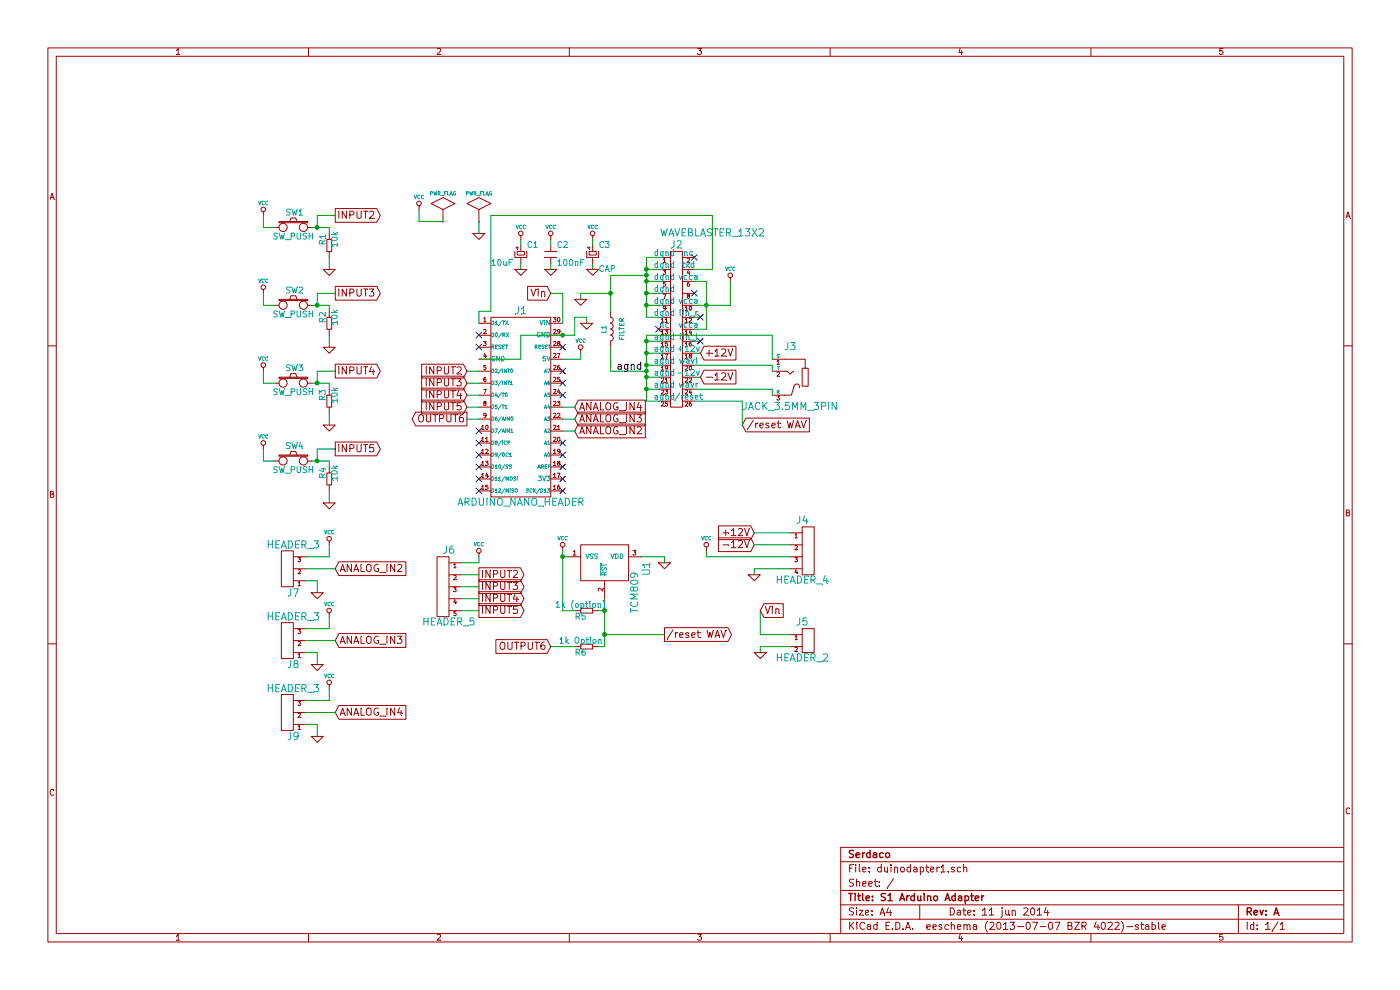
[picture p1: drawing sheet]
EESchema Schematic File Version 2
LIBS:power
LIBS:w_analog
LIBS:w_connectors
LIBS:w_device
LIBS:w_logic
LIBS:w_memory
LIBS:w_microcontrollers
LIBS:w_opto
LIBS:w_relay
LIBS:w_rtx
LIBS:w_transistor
LIBS:w_vacuum
LIBS:waveblasterheader_13x2
LIBS:tcm809
LIBS:duinodapter1-cache
EELAYER 27 0
EELAYER END
$Descr A4 11693 8268
encoding utf-8
Sheet 1 1
Title "S1 Arduino Adapter "
Date "11 jun 2014"
Rev "A"
Comp "Serdaco"
Comment1 ""
Comment2 ""
Comment3 ""
Comment4 ""
$EndDescr
$Comp
L WAVEBLASTER_13X2 J2
U 1 1
P 5650 2750
F 0 "J2" H 5650 3450 60  0000 C CNN
F 1 "WAVEBLASTER_13X2" H 5950 3550 60  0000 C CNN
F 2 "~" H 5650 2750 60  0000 C CNN
F 3 "~" H 5650 2750 60  0000 C CNN
	1    5650 2750
	1    0    0    -1  
$EndComp
Wire Wire Line
	5400 2550 5500 2550
Wire Wire Line
	5400 2150 5500 2150
Wire Wire Line
	5500 2250 5400 2250
Connection ~ 5400 2250
Wire Wire Line
	5400 2350 5500 2350
Connection ~ 5400 2350
Wire Wire Line
	5400 2450 5500 2450
Connection ~ 5400 2450
Wire Wire Line
	5400 2650 5500 2650
Connection ~ 5400 2550
Wire Wire Line
	5500 2850 5400 2850
Wire Wire Line
	5400 2800 5400 3350
Wire Wire Line
	5400 3350 5500 3350
Wire Wire Line
	5500 3250 5400 3250
Connection ~ 5400 3250
Wire Wire Line
	5500 3150 5400 3150
Connection ~ 5400 3150
Wire Wire Line
	5500 3050 5400 3050
Connection ~ 5400 3050
Wire Wire Line
	5500 2950 5400 2950
Connection ~ 5400 2950
Wire Wire Line
	5800 2550 6100 2550
Wire Wire Line
	5900 2350 5900 2750
Wire Wire Line
	5900 2350 5800 2350
Wire Wire Line
	5900 2750 5800 2750
Connection ~ 5900 2550
$Comp
L JACK_3.5MM_3PIN J3
U 1 1
P 6600 3150
F 0 "J3" H 6600 3400 60  0000 C CNN
F 1 "JACK_3.5MM_3PIN" H 6600 2900 60  0000 C CNN
F 2 "~" H 6600 3150 60  0000 C CNN
F 3 "~" H 6600 3150 60  0000 C CNN
	1    6600 3150
	1    0    0    -1  
$EndComp
Wire Wire Line
	5800 3050 6450 3050
Wire Wire Line
	6450 3050 6450 3100
Wire Wire Line
	5800 3250 6450 3250
Wire Wire Line
	6450 3250 6450 3300
$Comp
L VCC #PWR01
U 1 1
P 6100 2350
F 0 "#PWR01" H 6100 2450 30  0001 C CNN
F 1 "VCC" H 6100 2450 30  0000 C CNN
F 2 "" H 6100 2350 60  0000 C CNN
F 3 "" H 6100 2350 60  0000 C CNN
	1    6100 2350
	1    0    0    -1  
$EndComp
$Comp
L INDUCTOR L1
U 1 1
P 5100 2750
F 0 "L1" V 5050 2750 40  0000 C CNN
F 1 "FILTER" V 5200 2750 40  0000 C CNN
F 2 "~" H 5100 2750 60  0000 C CNN
F 3 "~" H 5100 2750 60  0000 C CNN
	1    5100 2750
	1    0    0    -1  
$EndComp
Wire Wire Line
	5400 2300 5100 2300
Wire Wire Line
	5100 2300 5100 2600
Connection ~ 5400 2300
Connection ~ 5400 3100
Wire Wire Line
	5800 2650 5850 2650
NoConn ~ 5850 2650
Wire Wire Line
	5800 2850 5850 2850
NoConn ~ 5850 2850
Wire Wire Line
	5850 2950 5800 2950
Wire Wire Line
	5850 3150 5800 3150
$Comp
L C C2
U 1 1
P 4600 2100
F 0 "C2" H 4650 2150 50  0000 L CNN
F 1 "100nF" H 4650 2000 50  0000 L CNN
F 2 "~" H 4600 2100 60  0000 C CNN
F 3 "~" H 4600 2100 60  0000 C CNN
	1    4600 2100
	1    0    0    -1  
$EndComp
$Comp
L CAP C1
U 1 1
P 4350 2150
F 0 "C1" H 4400 2250 50  0000 L CNN
F 1 "10uF" H 4100 2100 50  0000 L CNN
F 2 "~" H 4350 2150 60  0000 C CNN
F 3 "~" H 4350 2150 60  0000 C CNN
	1    4350 2150
	1    0    0    -1  
$EndComp
Wire Wire Line
	4600 2050 4600 2000
Wire Wire Line
	4350 2000 4350 2050
$Comp
L GND #PWR02
U 1 1
P 4350 2250
F 0 "#PWR02" H 4350 2250 30  0001 C CNN
F 1 "GND" H 4350 2180 30  0001 C CNN
F 2 "" H 4350 2250 60  0000 C CNN
F 3 "" H 4350 2250 60  0000 C CNN
	1    4350 2250
	1    0    0    -1  
$EndComp
$Comp
L GND #PWR03
U 1 1
P 4600 2250
F 0 "#PWR03" H 4600 2250 30  0001 C CNN
F 1 "GND" H 4600 2180 30  0001 C CNN
F 2 "" H 4600 2250 60  0000 C CNN
F 3 "" H 4600 2250 60  0000 C CNN
	1    4600 2250
	1    0    0    -1  
$EndComp
Wire Wire Line
	4600 2200 4600 2250
Wire Wire Line
	4350 2200 4350 2250
Wire Wire Line
	5100 2900 5100 3100
Wire Wire Line
	5100 3100 5400 3100
Wire Wire Line
	6100 2550 6100 2350
$Comp
L VCC #PWR04
U 1 1
P 4350 2000
F 0 "#PWR04" H 4350 2100 30  0001 C CNN
F 1 "VCC" H 4350 2100 30  0000 C CNN
F 2 "" H 4350 2000 60  0000 C CNN
F 3 "" H 4350 2000 60  0000 C CNN
	1    4350 2000
	1    0    0    -1  
$EndComp
$Comp
L VCC #PWR05
U 1 1
P 4600 2000
F 0 "#PWR05" H 4600 2100 30  0001 C CNN
F 1 "VCC" H 4600 2100 30  0000 C CNN
F 2 "" H 4600 2000 60  0000 C CNN
F 3 "" H 4600 2000 60  0000 C CNN
	1    4600 2000
	1    0    0    -1  
$EndComp
Wire Wire Line
	5800 3350 6200 3350
NoConn ~ 5800 2450
NoConn ~ 5800 2150
NoConn ~ 5500 2750
$Comp
L VCC #PWR06
U 1 1
P 3500 1750
F 0 "#PWR06" H 3500 1850 30  0001 C CNN
F 1 "VCC" H 3500 1850 30  0000 C CNN
F 2 "" H 3500 1750 60  0000 C CNN
F 3 "" H 3500 1750 60  0000 C CNN
	1    3500 1750
	1    0    0    -1  
$EndComp
$Comp
L PWR_FLAG #FLG07
U 1 1
P 3700 1850
F 0 "#FLG07" H 3700 2120 30  0001 C CNN
F 1 "PWR_FLAG" H 3700 2080 30  0000 C CNN
F 2 "" H 3700 1850 60  0000 C CNN
F 3 "" H 3700 1850 60  0000 C CNN
	1    3700 1850
	1    0    0    -1  
$EndComp
Wire Wire Line
	3500 1750 3500 1850
Wire Wire Line
	3500 1850 3700 1850
$Comp
L GND #PWR08
U 1 1
P 4000 1950
F 0 "#PWR08" H 4000 1950 30  0001 C CNN
F 1 "GND" H 4000 1880 30  0001 C CNN
F 2 "" H 4000 1950 60  0000 C CNN
F 3 "" H 4000 1950 60  0000 C CNN
	1    4000 1950
	1    0    0    -1  
$EndComp
$Comp
L PWR_FLAG #FLG09
U 1 1
P 4000 1850
F 0 "#FLG09" H 4000 2120 30  0001 C CNN
F 1 "PWR_FLAG" H 4000 2080 30  0000 C CNN
F 2 "" H 4000 1850 60  0000 C CNN
F 3 "" H 4000 1850 60  0000 C CNN
	1    4000 1850
	1    0    0    -1  
$EndComp
Wire Wire Line
	4000 1850 4000 1950
$Comp
L ARDUINO_NANO_HEADER J1
U 1 1
P 4350 3400
F 0 "J1" H 4350 4200 60  0000 C CNN
F 1 "ARDUINO_NANO_HEADER" H 4350 2600 60  0000 C CNN
F 2 "~" H 4350 3400 60  0000 C CNN
F 3 "~" H 4350 3400 60  0000 C CNN
	1    4350 3400
	1    0    0    -1  
$EndComp
Wire Wire Line
	5800 2250 5950 2250
Wire Wire Line
	5950 2250 5950 1800
Wire Wire Line
	5950 1800 4100 1800
Wire Wire Line
	4100 1800 4100 2600
Wire Wire Line
	4100 2600 4000 2600
Wire Wire Line
	4000 2600 4000 2700
Wire Wire Line
	4700 3000 4850 3000
Wire Wire Line
	4850 3000 4850 2950
$Comp
L VCC #PWR010
U 1 1
P 4850 2950
F 0 "#PWR010" H 4850 3050 30  0001 C CNN
F 1 "VCC" H 4850 3050 30  0000 C CNN
F 2 "" H 4850 2950 60  0000 C CNN
F 3 "" H 4850 2950 60  0000 C CNN
	1    4850 2950
	1    0    0    -1  
$EndComp
Wire Wire Line
	4350 2800 4800 2800
Wire Wire Line
	4800 2800 4800 2650
Wire Wire Line
	4800 2650 4900 2650
Wire Wire Line
	4900 2650 4900 2700
$Comp
L GND #PWR011
U 1 1
P 4900 2700
F 0 "#PWR011" H 4900 2700 30  0001 C CNN
F 1 "GND" H 4900 2630 30  0001 C CNN
F 2 "" H 4900 2700 60  0000 C CNN
F 3 "" H 4900 2700 60  0000 C CNN
	1    4900 2700
	1    0    0    -1  
$EndComp
Wire Wire Line
	4000 3000 4350 3000
Wire Wire Line
	4350 3000 4350 2800
Connection ~ 4700 2800
NoConn ~ 4700 2900
NoConn ~ 4700 3100
NoConn ~ 4700 3200
NoConn ~ 4700 3300
NoConn ~ 4700 3700
NoConn ~ 4700 3800
NoConn ~ 4700 4000
NoConn ~ 4700 4100
NoConn ~ 4000 4100
NoConn ~ 4000 4000
NoConn ~ 4000 3900
NoConn ~ 4000 3800
NoConn ~ 4000 3700
NoConn ~ 4000 3600
NoConn ~ 4000 2900
NoConn ~ 4000 2800
Wire Wire Line
	5100 2450 4850 2450
Wire Wire Line
	4850 2450 4850 2500
Connection ~ 5100 2450
$Comp
L GND #PWR012
U 1 1
P 4850 2500
F 0 "#PWR012" H 4850 2500 30  0001 C CNN
F 1 "GND" H 4850 2430 30  0001 C CNN
F 2 "" H 4850 2500 60  0000 C CNN
F 3 "" H 4850 2500 60  0000 C CNN
	1    4850 2500
	1    0    0    -1  
$EndComp
Text Label 5150 3100 0    60   ~ 0
agnd
Wire Wire Line
	5400 2150 5400 2650
Wire Wire Line
	5400 2800 6450 2800
Wire Wire Line
	6450 2800 6450 3000
Connection ~ 5400 2850
$Comp
L HEADER_4 J4
U 1 1
P 6700 4600
F 0 "J4" H 6700 4850 60  0000 C CNN
F 1 "HEADER_4" H 6700 4350 60  0000 C CNN
F 2 "~" H 6700 4600 60  0000 C CNN
F 3 "~" H 6700 4600 60  0000 C CNN
	1    6700 4600
	1    0    0    -1  
$EndComp
$Comp
L GND #PWR013
U 1 1
P 6300 4800
F 0 "#PWR013" H 6300 4800 30  0001 C CNN
F 1 "GND" H 6300 4730 30  0001 C CNN
F 2 "" H 6300 4800 60  0000 C CNN
F 3 "" H 6300 4800 60  0000 C CNN
	1    6300 4800
	1    0    0    -1  
$EndComp
$Comp
L VCC #PWR014
U 1 1
P 5900 4600
F 0 "#PWR014" H 5900 4700 30  0001 C CNN
F 1 "VCC" H 5900 4700 30  0000 C CNN
F 2 "" H 5900 4600 60  0000 C CNN
F 3 "" H 5900 4600 60  0000 C CNN
	1    5900 4600
	1    0    0    -1  
$EndComp
Text GLabel 5850 3150 2    60   Input ~ 0
-12V
Text GLabel 5850 2950 2    60   Input ~ 0
+12V
Text GLabel 6300 4550 0    60   Input ~ 0
-12V
Text GLabel 6300 4450 0    60   Input ~ 0
+12V
Wire Wire Line
	6600 4450 6300 4450
Wire Wire Line
	6300 4550 6600 4550
Wire Wire Line
	6600 4650 5900 4650
Wire Wire Line
	5900 4650 5900 4600
Wire Wire Line
	6300 4800 6300 4750
Wire Wire Line
	6300 4750 6600 4750
$Comp
L SW_PUSH SW1
U 1 1
P 2450 1900
F 0 "SW1" H 2460 2020 50  0000 C CNN
F 1 "SW_PUSH" H 2450 1820 50  0000 C CNN
F 2 "~" H 2450 1900 60  0000 C CNN
F 3 "~" H 2450 1900 60  0000 C CNN
	1    2450 1900
	1    0    0    -1  
$EndComp
$Comp
L HEADER_2 J5
U 1 1
P 6700 5350
F 0 "J5" H 6700 5500 60  0000 C CNN
F 1 "HEADER_2" H 6700 5200 60  0000 C CNN
F 2 "" H 6700 5350 60  0000 C CNN
F 3 "" H 6700 5350 60  0000 C CNN
	1    6700 5350
	1    0    0    -1  
$EndComp
Text GLabel 4600 2450 0    60   Input ~ 0
Vin
Wire Wire Line
	4700 2700 4700 2450
Wire Wire Line
	4700 2450 4600 2450
Wire Wire Line
	6350 5300 6600 5300
Wire Wire Line
	6350 5100 6350 5300
Wire Wire Line
	6600 5400 6350 5400
Wire Wire Line
	6350 5400 6350 5450
$Comp
L GND #PWR015
U 1 1
P 6350 5450
F 0 "#PWR015" H 6350 5450 30  0001 C CNN
F 1 "GND" H 6350 5380 30  0001 C CNN
F 2 "" H 6350 5450 60  0000 C CNN
F 3 "" H 6350 5450 60  0000 C CNN
	1    6350 5450
	-1   0    0    -1  
$EndComp
Text GLabel 6350 5100 2    60   Input ~ 0
Vin
$Comp
L VCC #PWR016
U 1 1
P 2200 1800
F 0 "#PWR016" H 2200 1900 30  0001 C CNN
F 1 "VCC" H 2200 1900 30  0000 C CNN
F 2 "" H 2200 1800 60  0000 C CNN
F 3 "" H 2200 1800 60  0000 C CNN
	1    2200 1800
	1    0    0    -1  
$EndComp
Wire Wire Line
	2200 1900 2300 1900
Text GLabel 3900 3100 0    60   Input ~ 0
INPUT2
Text GLabel 3900 3200 0    60   Input ~ 0
INPUT3
Text GLabel 3900 3300 0    60   Input ~ 0
INPUT4
Text GLabel 3900 3400 0    60   Input ~ 0
INPUT5
Wire Wire Line
	4000 3100 3900 3100
Wire Wire Line
	4000 3200 3900 3200
Wire Wire Line
	4000 3300 3900 3300
Wire Wire Line
	4000 3400 3900 3400
$Comp
L R R1
U 1 1
P 2750 2050
F 0 "R1" V 2700 2100 50  0000 C CNN
F 1 "10k" V 2800 2100 50  0000 C CNN
F 2 "~" H 2750 2050 60  0000 C CNN
F 3 "~" H 2750 2050 60  0000 C CNN
	1    2750 2050
	1    0    0    -1  
$EndComp
Wire Wire Line
	2600 1900 2750 1900
Wire Wire Line
	2750 1900 2750 1950
Connection ~ 2650 1900
Wire Wire Line
	2750 2150 2750 2250
$Comp
L GND #PWR017
U 1 1
P 2750 2250
F 0 "#PWR017" H 2750 2250 30  0001 C CNN
F 1 "GND" H 2750 2180 30  0001 C CNN
F 2 "" H 2750 2250 60  0000 C CNN
F 3 "" H 2750 2250 60  0000 C CNN
	1    2750 2250
	1    0    0    -1  
$EndComp
Text GLabel 2800 1800 2    60   Output ~ 0
INPUT2
Wire Wire Line
	2800 1800 2650 1800
Wire Wire Line
	2200 1800 2200 1900
$Comp
L SW_PUSH SW2
U 1 1
P 2450 2550
F 0 "SW2" H 2460 2670 50  0000 C CNN
F 1 "SW_PUSH" H 2450 2470 50  0000 C CNN
F 2 "~" H 2450 2550 60  0000 C CNN
F 3 "~" H 2450 2550 60  0000 C CNN
	1    2450 2550
	1    0    0    -1  
$EndComp
$Comp
L VCC #PWR018
U 1 1
P 2200 2450
F 0 "#PWR018" H 2200 2550 30  0001 C CNN
F 1 "VCC" H 2200 2550 30  0000 C CNN
F 2 "" H 2200 2450 60  0000 C CNN
F 3 "" H 2200 2450 60  0000 C CNN
	1    2200 2450
	1    0    0    -1  
$EndComp
Wire Wire Line
	2200 2550 2300 2550
$Comp
L R R2
U 1 1
P 2750 2700
F 0 "R2" V 2700 2750 50  0000 C CNN
F 1 "10k" V 2800 2750 50  0000 C CNN
F 2 "~" H 2750 2700 60  0000 C CNN
F 3 "~" H 2750 2700 60  0000 C CNN
	1    2750 2700
	1    0    0    -1  
$EndComp
Wire Wire Line
	2600 2550 2750 2550
Wire Wire Line
	2750 2550 2750 2600
Connection ~ 2650 2550
Wire Wire Line
	2750 2800 2750 2900
$Comp
L GND #PWR019
U 1 1
P 2750 2900
F 0 "#PWR019" H 2750 2900 30  0001 C CNN
F 1 "GND" H 2750 2830 30  0001 C CNN
F 2 "" H 2750 2900 60  0000 C CNN
F 3 "" H 2750 2900 60  0000 C CNN
	1    2750 2900
	1    0    0    -1  
$EndComp
Wire Wire Line
	2800 2450 2650 2450
Wire Wire Line
	2200 2450 2200 2550
$Comp
L SW_PUSH SW3
U 1 1
P 2450 3200
F 0 "SW3" H 2460 3320 50  0000 C CNN
F 1 "SW_PUSH" H 2450 3120 50  0000 C CNN
F 2 "~" H 2450 3200 60  0000 C CNN
F 3 "~" H 2450 3200 60  0000 C CNN
	1    2450 3200
	1    0    0    -1  
$EndComp
$Comp
L VCC #PWR020
U 1 1
P 2200 3100
F 0 "#PWR020" H 2200 3200 30  0001 C CNN
F 1 "VCC" H 2200 3200 30  0000 C CNN
F 2 "" H 2200 3100 60  0000 C CNN
F 3 "" H 2200 3100 60  0000 C CNN
	1    2200 3100
	1    0    0    -1  
$EndComp
Wire Wire Line
	2200 3200 2300 3200
$Comp
L R R3
U 1 1
P 2750 3350
F 0 "R3" V 2700 3400 50  0000 C CNN
F 1 "10k" V 2800 3400 50  0000 C CNN
F 2 "~" H 2750 3350 60  0000 C CNN
F 3 "~" H 2750 3350 60  0000 C CNN
	1    2750 3350
	1    0    0    -1  
$EndComp
Wire Wire Line
	2600 3200 2750 3200
Wire Wire Line
	2750 3200 2750 3250
Connection ~ 2650 3200
Wire Wire Line
	2750 3450 2750 3550
$Comp
L GND #PWR021
U 1 1
P 2750 3550
F 0 "#PWR021" H 2750 3550 30  0001 C CNN
F 1 "GND" H 2750 3480 30  0001 C CNN
F 2 "" H 2750 3550 60  0000 C CNN
F 3 "" H 2750 3550 60  0000 C CNN
	1    2750 3550
	1    0    0    -1  
$EndComp
Wire Wire Line
	2800 3100 2650 3100
Wire Wire Line
	2200 3100 2200 3200
$Comp
L SW_PUSH SW4
U 1 1
P 2450 3850
F 0 "SW4" H 2460 3970 50  0000 C CNN
F 1 "SW_PUSH" H 2450 3770 50  0000 C CNN
F 2 "~" H 2450 3850 60  0000 C CNN
F 3 "~" H 2450 3850 60  0000 C CNN
	1    2450 3850
	1    0    0    -1  
$EndComp
$Comp
L VCC #PWR022
U 1 1
P 2200 3750
F 0 "#PWR022" H 2200 3850 30  0001 C CNN
F 1 "VCC" H 2200 3850 30  0000 C CNN
F 2 "" H 2200 3750 60  0000 C CNN
F 3 "" H 2200 3750 60  0000 C CNN
	1    2200 3750
	1    0    0    -1  
$EndComp
Wire Wire Line
	2200 3850 2300 3850
$Comp
L R R4
U 1 1
P 2750 4000
F 0 "R4" V 2700 4050 50  0000 C CNN
F 1 "10k" V 2800 4050 50  0000 C CNN
F 2 "~" H 2750 4000 60  0000 C CNN
F 3 "~" H 2750 4000 60  0000 C CNN
	1    2750 4000
	1    0    0    -1  
$EndComp
Wire Wire Line
	2600 3850 2750 3850
Wire Wire Line
	2750 3850 2750 3900
Connection ~ 2650 3850
Wire Wire Line
	2750 4100 2750 4200
$Comp
L GND #PWR023
U 1 1
P 2750 4200
F 0 "#PWR023" H 2750 4200 30  0001 C CNN
F 1 "GND" H 2750 4130 30  0001 C CNN
F 2 "" H 2750 4200 60  0000 C CNN
F 3 "" H 2750 4200 60  0000 C CNN
	1    2750 4200
	1    0    0    -1  
$EndComp
Wire Wire Line
	2800 3750 2650 3750
Wire Wire Line
	2200 3750 2200 3850
Text GLabel 2800 2450 2    60   Output ~ 0
INPUT3
Text GLabel 2800 3100 2    60   Output ~ 0
INPUT4
Text GLabel 2800 3750 2    60   Output ~ 0
INPUT5
Wire Wire Line
	2650 1800 2650 1900
Wire Wire Line
	2650 2450 2650 2550
Wire Wire Line
	2650 3100 2650 3200
Wire Wire Line
	2650 3750 2650 3850
$Comp
L VCC #PWR024
U 1 1
P 4000 4650
F 0 "#PWR024" H 4000 4750 30  0001 C CNN
F 1 "VCC" H 4000 4750 30  0000 C CNN
F 2 "" H 4000 4650 60  0000 C CNN
F 3 "" H 4000 4650 60  0000 C CNN
	1    4000 4650
	1    0    0    -1  
$EndComp
Text GLabel 4000 4800 2    60   Output ~ 0
INPUT2
Text GLabel 4000 4900 2    60   Output ~ 0
INPUT3
Text GLabel 4000 5000 2    60   Output ~ 0
INPUT4
Text GLabel 4000 5100 2    60   Output ~ 0
INPUT5
Wire Wire Line
	4000 4800 3850 4800
Wire Wire Line
	4000 4900 3850 4900
Wire Wire Line
	4000 5000 3850 5000
Wire Wire Line
	4000 5100 3850 5100
$Comp
L HEADER_5 J6
U 1 1
P 3750 4900
F 0 "J6" H 3750 5200 60  0000 C CNN
F 1 "HEADER_5" H 3750 4600 60  0000 C CNN
F 2 "" H 3750 4900 60  0000 C CNN
F 3 "" H 3750 4900 60  0000 C CNN
	1    3750 4900
	-1   0    0    -1  
$EndComp
Wire Wire Line
	3850 4700 4000 4700
Wire Wire Line
	4000 4700 4000 4650
$Comp
L VCC #PWR025
U 1 1
P 4950 2000
F 0 "#PWR025" H 4950 2100 30  0001 C CNN
F 1 "VCC" H 4950 2100 30  0000 C CNN
F 2 "" H 4950 2000 60  0000 C CNN
F 3 "" H 4950 2000 60  0000 C CNN
	1    4950 2000
	1    0    0    -1  
$EndComp
Wire Wire Line
	4950 2000 4950 2050
Wire Wire Line
	4950 2200 4950 2250
$Comp
L GND #PWR026
U 1 1
P 4950 2250
F 0 "#PWR026" H 4950 2250 30  0001 C CNN
F 1 "GND" H 4950 2180 30  0001 C CNN
F 2 "" H 4950 2250 60  0000 C CNN
F 3 "" H 4950 2250 60  0000 C CNN
	1    4950 2250
	1    0    0    -1  
$EndComp
$Comp
L VCC #PWR027
U 1 1
P 4700 4600
F 0 "#PWR027" H 4700 4700 30  0001 C CNN
F 1 "VCC" H 4700 4700 30  0000 C CNN
F 2 "" H 4700 4600 60  0000 C CNN
F 3 "" H 4700 4600 60  0000 C CNN
	1    4700 4600
	1    0    0    -1  
$EndComp
$Comp
L GND #PWR028
U 1 1
P 5550 4700
F 0 "#PWR028" H 5550 4700 30  0001 C CNN
F 1 "GND" H 5550 4630 30  0001 C CNN
F 2 "" H 5550 4700 60  0000 C CNN
F 3 "" H 5550 4700 60  0000 C CNN
	1    5550 4700
	1    0    0    -1  
$EndComp
Wire Wire Line
	4700 4600 4700 5100
Wire Wire Line
	4700 4650 4750 4650
Wire Wire Line
	5350 4650 5550 4650
Wire Wire Line
	5550 4650 5550 4700
Text GLabel 6200 3550 2    60   Input ~ 0
/reset WAV
Wire Wire Line
	6200 3350 6200 3550
Wire Wire Line
	5050 5000 5050 5400
Wire Wire Line
	5050 5300 5550 5300
Text GLabel 5550 5300 2    60   Output ~ 0
/reset WAV
$Comp
L R R5
U 1 1
P 4900 5100
F 0 "R5" V 4850 5150 50  0000 C CNN
F 1 "1k (option)" V 4950 5150 50  0000 C CNN
F 2 "~" H 4900 5100 60  0000 C CNN
F 3 "~" H 4900 5100 60  0000 C CNN
	1    4900 5100
	0    -1   -1   0   
$EndComp
Wire Wire Line
	5050 5100 5000 5100
Connection ~ 5050 5100
Wire Wire Line
	4700 5100 4800 5100
Connection ~ 4700 4650
$Comp
L CAP C3
U 1 1
P 4950 2150
F 0 "C3" H 5000 2250 50  0000 L CNN
F 1 "CAP" H 5000 2050 50  0000 L CNN
F 2 "~" H 4950 2150 60  0000 C CNN
F 3 "~" H 4950 2150 60  0000 C CNN
	1    4950 2150
	1    0    0    -1  
$EndComp
$Comp
L TCM809 U1
U 1 1
P 5050 4700
F 0 "U1" H 5100 5050 60  0000 C CNN
F 1 "TCM809" H 5300 4950 60  0000 C CNN
F 2 "~" H 5050 4700 60  0000 C CNN
F 3 "~" H 5050 4700 60  0000 C CNN
	1    5050 4700
	0    1    1    0   
$EndComp
$Comp
L HEADER_3 J7
U 1 1
P 2450 4750
F 0 "J7" H 2450 4950 60  0000 C CNN
F 1 "HEADER_3" H 2450 4550 60  0000 C CNN
F 2 "" H 2450 4750 60  0000 C CNN
F 3 "" H 2450 4750 60  0000 C CNN
	1    2450 4750
	-1   0    0    1   
$EndComp
$Comp
L VCC #PWR029
U 1 1
P 2750 4550
F 0 "#PWR029" H 2750 4650 30  0001 C CNN
F 1 "VCC" H 2750 4650 30  0000 C CNN
F 2 "" H 2750 4550 60  0000 C CNN
F 3 "" H 2750 4550 60  0000 C CNN
	1    2750 4550
	1    0    0    -1  
$EndComp
Wire Wire Line
	2550 4650 2750 4650
Wire Wire Line
	2750 4650 2750 4550
Wire Wire Line
	2550 4850 2650 4850
Wire Wire Line
	2650 4850 2650 4950
$Comp
L GND #PWR030
U 1 1
P 2650 4950
F 0 "#PWR030" H 2650 4950 30  0001 C CNN
F 1 "GND" H 2650 4880 30  0001 C CNN
F 2 "" H 2650 4950 60  0000 C CNN
F 3 "" H 2650 4950 60  0000 C CNN
	1    2650 4950
	1    0    0    -1  
$EndComp
Wire Wire Line
	2550 4750 2800 4750
$Comp
L HEADER_3 J8
U 1 1
P 2450 5350
F 0 "J8" H 2450 5550 60  0000 C CNN
F 1 "HEADER_3" H 2450 5150 60  0000 C CNN
F 2 "" H 2450 5350 60  0000 C CNN
F 3 "" H 2450 5350 60  0000 C CNN
	1    2450 5350
	-1   0    0    1   
$EndComp
$Comp
L VCC #PWR031
U 1 1
P 2750 5150
F 0 "#PWR031" H 2750 5250 30  0001 C CNN
F 1 "VCC" H 2750 5250 30  0000 C CNN
F 2 "" H 2750 5150 60  0000 C CNN
F 3 "" H 2750 5150 60  0000 C CNN
	1    2750 5150
	1    0    0    -1  
$EndComp
Wire Wire Line
	2550 5250 2750 5250
Wire Wire Line
	2750 5250 2750 5150
Wire Wire Line
	2550 5450 2650 5450
Wire Wire Line
	2650 5450 2650 5550
$Comp
L GND #PWR032
U 1 1
P 2650 5550
F 0 "#PWR032" H 2650 5550 30  0001 C CNN
F 1 "GND" H 2650 5480 30  0001 C CNN
F 2 "" H 2650 5550 60  0000 C CNN
F 3 "" H 2650 5550 60  0000 C CNN
	1    2650 5550
	1    0    0    -1  
$EndComp
Wire Wire Line
	2550 5350 2800 5350
$Comp
L HEADER_3 J9
U 1 1
P 2450 5950
F 0 "J9" H 2450 6150 60  0000 C CNN
F 1 "HEADER_3" H 2450 5750 60  0000 C CNN
F 2 "" H 2450 5950 60  0000 C CNN
F 3 "" H 2450 5950 60  0000 C CNN
	1    2450 5950
	-1   0    0    1   
$EndComp
$Comp
L VCC #PWR033
U 1 1
P 2750 5750
F 0 "#PWR033" H 2750 5850 30  0001 C CNN
F 1 "VCC" H 2750 5850 30  0000 C CNN
F 2 "" H 2750 5750 60  0000 C CNN
F 3 "" H 2750 5750 60  0000 C CNN
	1    2750 5750
	1    0    0    -1  
$EndComp
Wire Wire Line
	2550 5850 2750 5850
Wire Wire Line
	2750 5850 2750 5750
Wire Wire Line
	2550 6050 2650 6050
Wire Wire Line
	2650 6050 2650 6150
$Comp
L GND #PWR034
U 1 1
P 2650 6150
F 0 "#PWR034" H 2650 6150 30  0001 C CNN
F 1 "GND" H 2650 6080 30  0001 C CNN
F 2 "" H 2650 6150 60  0000 C CNN
F 3 "" H 2650 6150 60  0000 C CNN
	1    2650 6150
	1    0    0    -1  
$EndComp
Wire Wire Line
	2550 5950 2800 5950
Text GLabel 4800 3600 2    60   Input ~ 0
ANALOG_IN2
Text GLabel 4800 3500 2    60   Input ~ 0
ANALOG_IN3
Text GLabel 4800 3400 2    60   Input ~ 0
ANALOG_IN4
Wire Wire Line
	4800 3400 4700 3400
Wire Wire Line
	4800 3500 4700 3500
Wire Wire Line
	4800 3600 4700 3600
Text GLabel 2800 4750 2    60   Input ~ 0
ANALOG_IN2
Text GLabel 2800 5350 2    60   Input ~ 0
ANALOG_IN3
Text GLabel 2800 5950 2    60   Input ~ 0
ANALOG_IN4
$Comp
L R R6
U 1 1
P 4900 5400
F 0 "R6" V 4850 5450 50  0000 C CNN
F 1 "1k Option" V 4950 5450 50  0000 C CNN
F 2 "~" H 4900 5400 60  0000 C CNN
F 3 "~" H 4900 5400 60  0000 C CNN
	1    4900 5400
	0    -1   -1   0   
$EndComp
NoConn ~ 4700 3900
Text GLabel 3900 3500 0    60   Output ~ 0
OUTPUT6
Wire Wire Line
	4000 3500 3900 3500
Wire Wire Line
	5050 5400 5000 5400
Connection ~ 5050 5300
Text GLabel 4600 5400 0    60   Input ~ 0
OUTPUT6
Wire Wire Line
	4800 5400 4600 5400
$EndSCHEMATC
